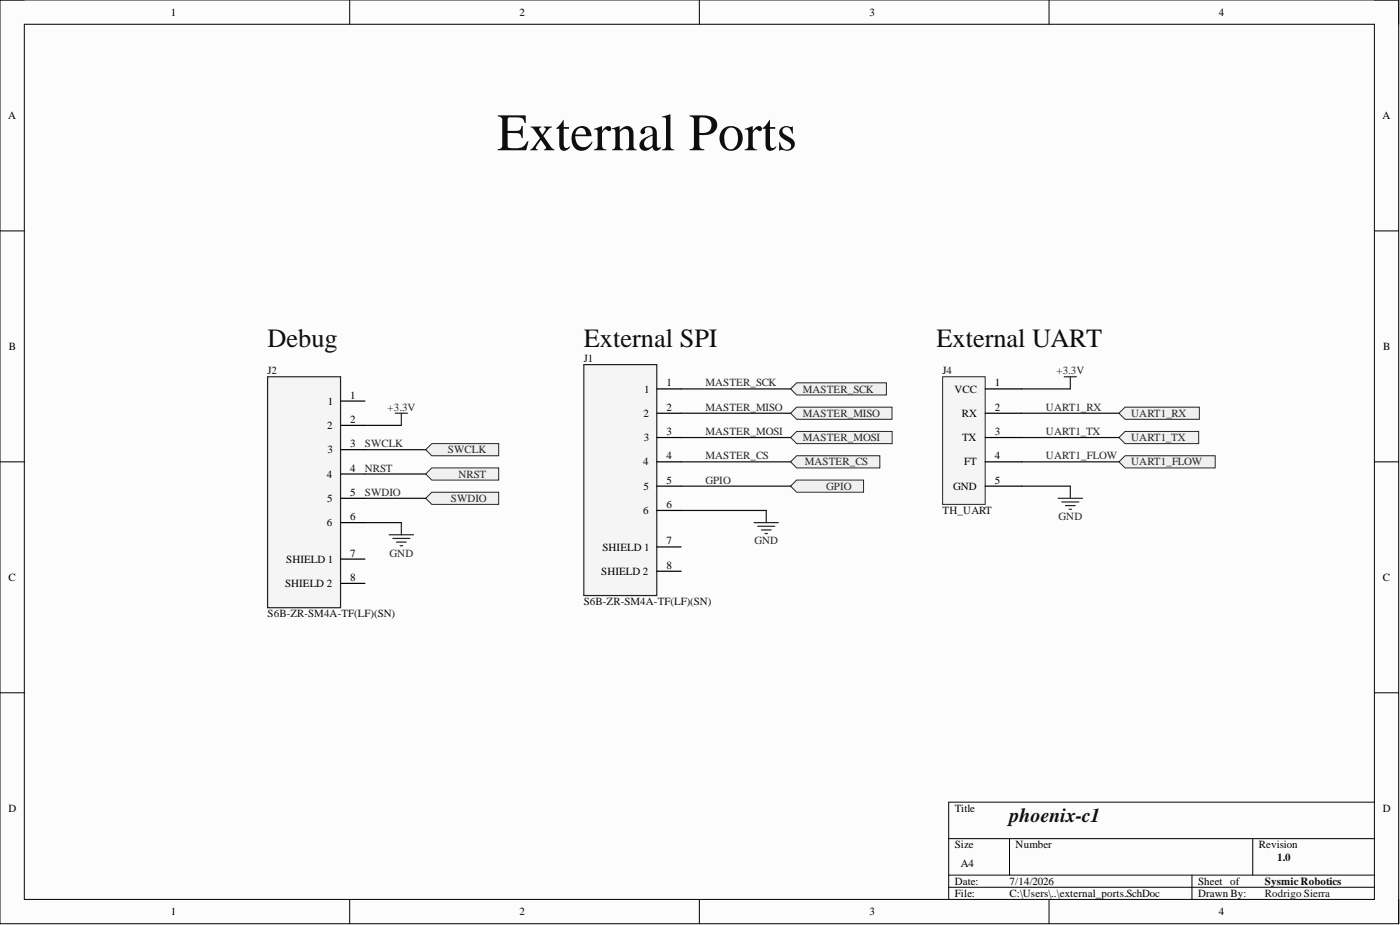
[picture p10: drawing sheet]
<svg xmlns="http://www.w3.org/2000/svg" width="292mm" height="193mm" viewBox="0 0 292 193" stroke-linecap="round" stroke-linejoin="round" font-family="sans-serif">
<path d="M0 0h291.8v192.7h-291.8z" fill-rule="evenodd" fill="#fcfcfc"/>
<path d="M0 0h291.8v192.7h-291.8z" fill="none" stroke="#000" stroke-width=".21"/>
<path d="M5.1 5.1h281.7v182.5h-281.7z" fill-rule="evenodd" fill="#fcfcfc"/>
<g fill="none" stroke="#000" stroke-width=".21">
<path d="M0 0h5.1M73 0v5.1M145.9 0v5.1M218.9 0v5.1M286.8 0h5v5.1M5.1 5.1h281.7v182.5h-281.7zM0 48.2h5.1M286.8 48.2h5M0 96.3h5.1M286.8 96.3h5M0 144.5h5.1M286.8 144.5h5"/>
<path d="M197.9 175h88.9M210.6 175v7.6M261.4 175v7.6M286.8 167.3h-88.9v20.3M73 187.6v5.1M145.9 187.6v5.1M197.9 182.6h88.9M197.9 185.1h88.9M218.9 187.6v5.1M248.7 182.6v5M291.8 187.6v5.1"/>
</g>
<g fill="none" stroke="#262626" stroke-width=".25">
<path d="M222 78.6h2.6M223.3 78.6v2.5M82.5 86.2h2.5M83.7 86.2v2.5M81.2 111.6h5.1M82 112.3h3.5M82.7 113.1h2.1M83.5 113.8h.5M83.7 109v2.6M157.3 109h5.1M158.1 109.8h3.5M158.9 110.5h2"/>
<path d="M159.6 111.3h.5M159.9 106.5v2.5M220.8 104h5.1M221.5 104.7h3.6M222.3 105.5h2M223.1 106.2h.5M223.3 101.4v2.6"/>
</g>
<path d="M88.8 93.8l1.3-1.3h13.9v2.6h-13.9z" fill-rule="evenodd" fill="#f0f0f0"/>
<path d="M88.8 93.8l1.3-1.3h13.9v2.6h-13.9z" fill="none" stroke="#262626" stroke-width=".21"/>
<path d="M88.8 98.9l1.3-1.3h13.9v2.6h-13.9z" fill-rule="evenodd" fill="#f0f0f0"/>
<path d="M88.8 98.9l1.3-1.3h13.9v2.6h-13.9z" fill="none" stroke="#262626" stroke-width=".21"/>
<path d="M88.8 104l1.3-1.3h13.9v2.5h-13.9z" fill-rule="evenodd" fill="#f0f0f0"/>
<path d="M88.8 104l1.3-1.3h13.9v2.5h-13.9z" fill="none" stroke="#262626" stroke-width=".21"/>
<path d="M164.9 101.4l1.3-1.2h14v2.5h-14z" fill-rule="evenodd" fill="#f0f0f0"/>
<path d="M164.9 101.4l1.3-1.2h14v2.5h-14z" fill="none" stroke="#262626" stroke-width=".21"/>
<path d="M164.9 96.3l1.3-1.2h17.4v2.5h-17.4z" fill-rule="evenodd" fill="#f0f0f0"/>
<path d="M164.9 96.3l1.3-1.2h17.4v2.5h-17.4z" fill="none" stroke="#262626" stroke-width=".21"/>
<path d="M164.9 91.3l1.3-1.3h19.9v2.5h-19.9z" fill-rule="evenodd" fill="#f0f0f0"/>
<path d="M164.9 91.3l1.3-1.3h19.9v2.5h-19.9z" fill="none" stroke="#262626" stroke-width=".21"/>
<path d="M164.9 86.2l1.3-1.3h19.9v2.6h-19.9z" fill-rule="evenodd" fill="#f0f0f0"/>
<path d="M164.9 86.2l1.3-1.3h19.9v2.6h-19.9z" fill="none" stroke="#262626" stroke-width=".21"/>
<path d="M164.9 81.1l1.3-1.2h18.7v2.5h-18.7z" fill-rule="evenodd" fill="#f0f0f0"/>
<path d="M164.9 81.1l1.3-1.2h18.7v2.5h-18.7z" fill="none" stroke="#262626" stroke-width=".21"/>
<path d="M233.5 86.2l1.2-1.3h15.5v2.6h-15.5z" fill-rule="evenodd" fill="#f0f0f0"/>
<path d="M233.5 86.2l1.2-1.3h15.5v2.6h-15.5z" fill="none" stroke="#262626" stroke-width=".21"/>
<path d="M233.5 91.3l1.2-1.3h15.4v2.5h-15.4z" fill-rule="evenodd" fill="#f0f0f0"/>
<path d="M233.5 91.3l1.2-1.3h15.4v2.5h-15.4z" fill="none" stroke="#262626" stroke-width=".21"/>
<path d="M233.5 96.3l1.2-1.2h18.8v2.5h-18.8z" fill-rule="evenodd" fill="#f0f0f0"/>
<path d="M233.5 96.3l1.2-1.2h18.8v2.5h-18.8z" fill="none" stroke="#262626" stroke-width=".21"/>
<g fill="none" stroke="#0e0e0e" stroke-width=".25">
<path d="M76.1 98.9h12.7M76.1 93.8h12.7M76.1 88.7h7.6M142.1 96.3h22.8M142.1 91.3h22.8M142.1 86.2h22.8M142.1 81.1h22.8M213.2 96.3h20.3M213.2 91.3h20.3M213.2 86.2h20.3M213.2 81.1h10.1M76.1 109h7.6"/>
<path d="M76.1 104h12.7M142.1 106.5h17.8M142.1 101.4h22.8M213.2 101.4h10.1"/>
</g>
<path d="M196.7 78.6h8.9v26.6h-8.9z" fill-rule="evenodd" fill="#f5f5f5"/>
<path d="M196.7 78.6h8.9v26.6h-8.9z" fill="none" stroke="#262626" stroke-width=".21"/>
<path d="M205.6 81.1h7.6M205.6 86.2h7.6M205.6 91.3h7.6M205.6 96.3h7.6M205.6 101.4h7.6" fill="none" stroke="#000" stroke-width=".25"/>
<path d="M121.8 76.1h15.2v48.1h-15.2z" fill-rule="evenodd" fill="#f5f5f5"/>
<path d="M121.8 76.1h15.2v48.1h-15.2z" fill="none" stroke="#262626" stroke-width=".25"/>
<path d="M137 81.1h5.1M137 86.2h5.1M137 91.3h5.1M137 96.3h5.1M137 101.4h5.1M137 106.5h5.1M137 114.1h5.1M137 119.2h5.1" fill="none" stroke="#000" stroke-width=".25"/>
<path d="M55.8 78.6h15.3v48.2h-15.3z" fill-rule="evenodd" fill="#f5f5f5"/>
<path d="M55.8 78.6h15.3v48.2h-15.3z" fill="none" stroke="#262626" stroke-width=".25"/>
<path d="M71.1 83.7h5M71.1 88.7h5M71.1 93.8h5M71.1 98.9h5M71.1 104h5M71.1 109h5M71.1 116.6h5M71.1 121.7h5" fill="none" stroke="#000" stroke-width=".25"/>
<text font-size="11" fill="#0e0e0e" x="103.7" y="31.3">External Ports</text>
<g font-size="5.5" fill="#0e0e0e">
<text x="55.8" y="72.3">Debug</text>
<text x="121.8" y="72.3">External SPI</text>
<text x="195.4" y="72.3">External UART</text>
</g>
<text font-size="4.1" fill="#0e0e0e" x="210.6" y="171.5">phoenix-c1</text>
<g font-size="2.3">
<text x="35.6" y="3.3">1</text>
<text x="108.4" y="3.3">2</text>
<text x="181.4" y="3.3">3</text>
<text x="254.3" y="3.3">4</text>
<text x="1.7" y="24.8">A</text>
<text x="288.4" y="24.8">A</text>
<text x="1.9" y="73">B</text>
<text x="288.6" y="73">B</text>
<text x="73.1" y="83.2">1</text>
<text x="134.4" y="81.9">1</text>
<text x="139.1" y="80.6">1</text>
<text x="199.1" y="81.9">VCC</text>
<text x="207.6" y="80.6">1</text>
<text x="68.3" y="89.5">2</text>
<text x="68.4" y="84.4">1</text>
<text x="73.1" y="88.2">2</text>
<text x="134.2" y="87">2</text>
<text x="139.1" y="85.7">2</text>
<text x="200.6" y="87">RX</text>
<text x="207.6" y="85.7">2</text>
<text x="68.3" y="94.6">3</text>
<text x="73.1" y="93.3">3</text>
<text x="134.3" y="92">3</text>
<text x="139.1" y="90.8">3</text>
<text x="139.1" y="95.8">4</text>
<text x="200.7" y="92">TX</text>
<text x="207.6" y="90.8">3</text>
<text x="207.6" y="95.8">4</text>
<text x="68.2" y="99.6">4</text>
<text x="73.1" y="98.4">4</text>
<text x="134.2" y="97.1">4</text>
<text x="139.1" y="100.9">5</text>
<text x="201.2" y="97.1">FT</text>
<text x="207.6" y="100.9">5</text>
<text x="68.3" y="104.7">5</text>
<text x="73.1" y="103.4">5</text>
<text x="134.2" y="107.3">6</text>
<text x="134.2" y="102.2">5</text>
<text x="139.1" y="106">6</text>
<text x="198.9" y="102.2">GND</text>
<text x="68.2" y="109.8">6</text>
<text x="73.1" y="108.5">6</text>
<text x="139.1" y="113.6">7</text>
<text x="59.7" y="117.4">SHIELD 1</text>
<text x="73.1" y="116.1">7</text>
<text x="125.4" y="119.9">SHIELD 2</text>
<text x="125.7" y="114.9">SHIELD 1</text>
<text x="139.1" y="118.7">8</text>
<text x="1.8" y="121.2">C</text>
<text x="59.5" y="122.5">SHIELD 2</text>
<text x="73.1" y="121.2">8</text>
<text x="288.5" y="121.2">C</text>
<text x="1.8" y="169.4">D</text>
<text x="199.2" y="169.4">Title</text>
<text x="288.5" y="169.4">D</text>
<text x="199.2" y="177">Size</text>
<text x="211.9" y="177">Number</text>
<text x="262.6" y="177">Revision</text>
<text x="199.2" y="184.6">Date:</text>
<text x="200.5" y="180.8">A4</text>
<text x="210.6" y="184.6">7/14/2026</text>
<text x="250" y="184.6">Sheet of</text>
<text x="35.6" y="190.9">1</text>
<text x="108.4" y="190.9">2</text>
<text x="181.4" y="190.9">3</text>
<text x="199.2" y="187.1">File:</text>
<text x="210.6" y="187.1">C:\Users\..\external_ports.SchDoc</text>
<text x="250" y="187.1">Drawn By:</text>
<text x="254.3" y="190.9">4</text>
</g>
<g font-size="2.3" fill="#0e0e0e">
<text x="121.8" y="75.6">J1</text>
<text x="55.8" y="78.1">J2</text>
<text x="196.7" y="78.1">J4</text>
<text x="196.7" y="107.3">TH_UART</text>
<text x="55.8" y="128.8">S6B-ZR-SM4A-TF(LF)(SN)</text>
<text x="121.8" y="126.3">S6B-ZR-SM4A-TF(LF)(SN)</text>
<text x="266.5" y="179.5">1.0</text>
<text x="263.9" y="184.6">Sysmic Robotics</text>
<text x="263.9" y="187.1">Rodrigo Sierra</text>
</g>
<g font-size="2.3" fill="#262626">
<text x="147.2" y="80.6">MASTER_SCK</text>
<text x="167.5" y="81.9">MASTER_SCK</text>
<text x="220.4" y="78.1">+3.3V</text>
<text x="80.9" y="85.7">+3.3V</text>
<text x="147.2" y="85.7">MASTER_MISO</text>
<text x="167.5" y="87">MASTER_MISO</text>
<text x="218.2" y="85.7">UART1_RX</text>
<text x="236" y="87">UART1_RX</text>
<text x="76.1" y="93.3">SWCLK</text>
<text x="93.5" y="94.6">SWCLK</text>
<text x="147.2" y="90.8">MASTER_MOSI</text>
<text x="147.2" y="95.8">MASTER_CS</text>
<text x="167.5" y="92">MASTER_MOSI</text>
<text x="218.2" y="90.8">UART1_TX</text>
<text x="218.2" y="95.8">UART1_FLOW</text>
<text x="236" y="92">UART1_TX</text>
<text x="76.1" y="98.4">NRST</text>
<text x="95.7" y="99.6">NRST</text>
<text x="147.2" y="100.9">GPIO</text>
<text x="167.9" y="97.1">MASTER_CS</text>
<text x="236" y="97.1">UART1_FLOW</text>
<text x="76.1" y="103.4">SWDIO</text>
<text x="94.1" y="104.7">SWDIO</text>
<text x="172.4" y="102.2">GPIO</text>
<text x="157.4" y="113.6">GND</text>
<text x="220.9" y="108.5">GND</text>
<text x="81.3" y="116.1">GND</text>
</g>
</svg>
